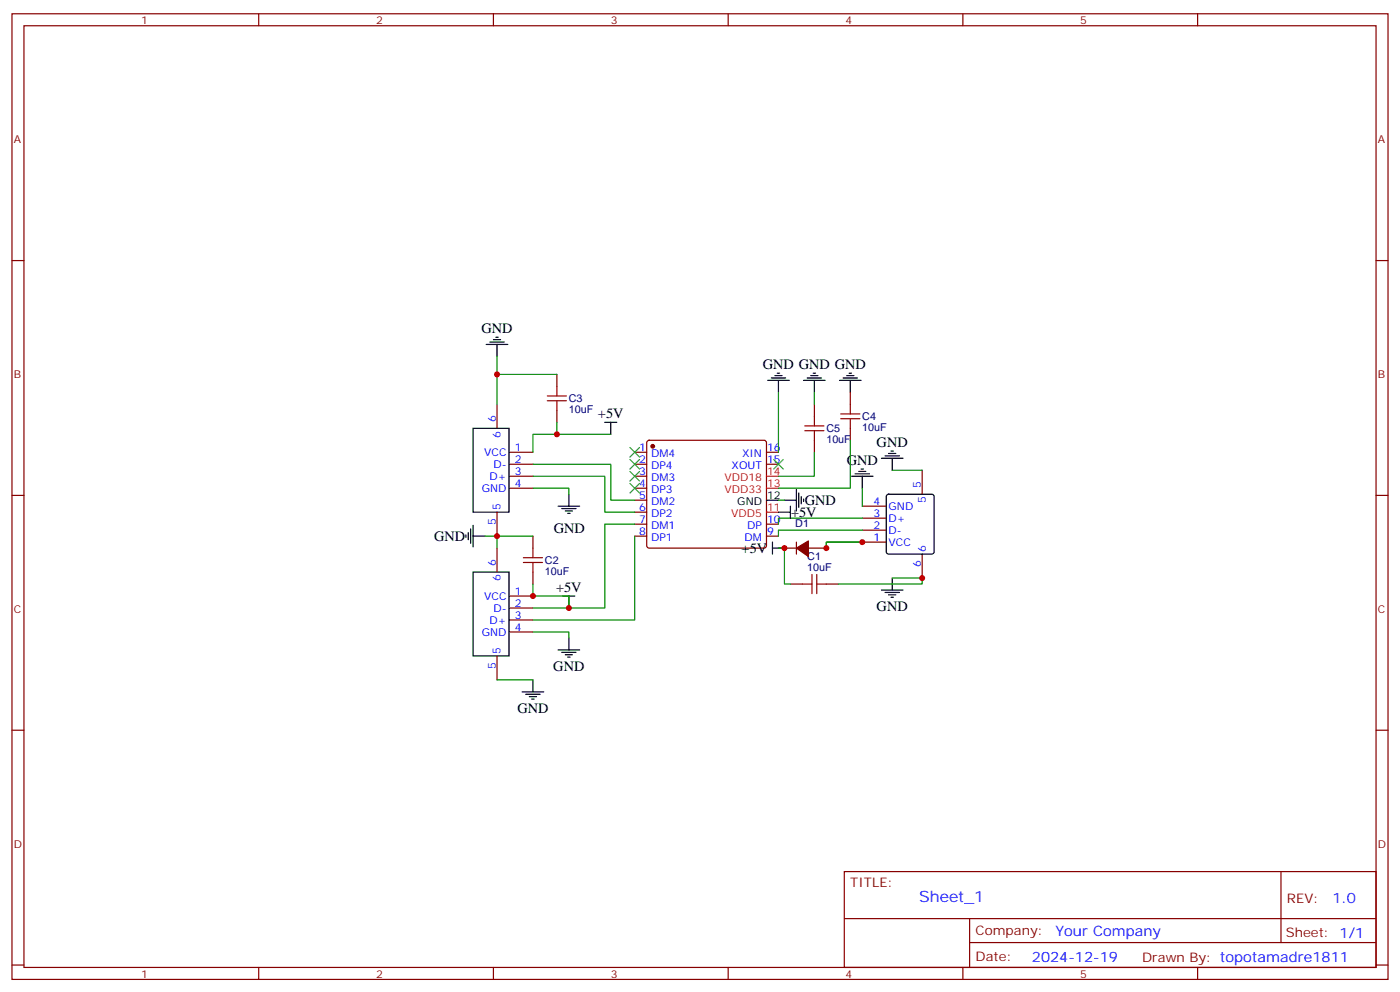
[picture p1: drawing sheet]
<svg xmlns="http://www.w3.org/2000/svg" width="412mm" height="292mm" viewBox="0 0 412 292" stroke-linecap="round" stroke-linejoin="round" font-family="sans-serif">
<g fill="none" stroke="#870000" stroke-width=".35">
<path d="M3.5 4.1h405.4v284.3h-405.4zM7.1 7.6h398.2v277.3h-398.2zM76.2 4.1v3.5M145.3 4.1v3.5M214.5 4.1v3.5M283.6 4.1v3.5M352.8 4.1v3.5M3.5 76.7h3.6M405.3 76.7h3.6M146.4 119.1v7M164 110.2v3.6M239.9 119.1v3.5"/>
<path d="M250.5 115.5v3.6M149.9 133.2h7.1M149.9 136.7h7.1M164 120.8v3.6M187 133.2h3.5M187 136.7h3.5M190.7 129.9l.5-.3h33.9l.5 .3 .2 .5v30.3l-.3 .5-.4 .2h-33.9l-.5-.2-.2-.5v-30.3zM225.8 133.2h3.5M225.8 136.7h3.5M239.9 129.6v3.6M250.5 126.1v3.5M271.6 138.5v7"/>
<path d="M3.5 145.9h3.6M146.4 150.8v7.1M149.9 140.2h7.1M149.9 143.8h7.1M157 157.9v3.5M187 140.2h3.5M187 143.8h3.5M187 147.3h3.5M187 150.8h3.5M187 154.3h3.5M187 157.9h3.5M225.8 154.3h3.5"/>
<path d="M225.8 157.9h3.5M234.6 159.6v3.6M254 149h7.1M254 152.6h7.1M254 156.1h7.1M254 159.6h7.1M405.3 145.9h3.6M146.4 161.4v7.1M149.9 175.5h7.1M149.9 179h7.1M157 168.5v3.5M229.3 161.4h5.3"/>
<path d="M232.8 172h3.6M238.1 161.4h5.3M243.4 172h3.5M271.6 163.2v7M146.4 193.1v7.1M149.9 182.6h7.1M149.9 186.1h7.1M3.5 215h3.6M405.3 215h3.6M248.7 256.6h156.6v28.3h-156.6zM377.3 256.7v20.8M248.7 270.5h156.5"/>
<path d="M285.6 277.5h119.6M285.6 270.5v14.1M3.5 284.2h3.6M76.2 284.9v3.5M145.3 284.9v3.5M214.5 284.9v3.5M283.6 284.9v3.5M352.8 284.9v3.5M405.3 284.2h3.6"/>
</g>
<g fill="none" stroke="#000" stroke-width=".35">
<path d="M146 99.3h.8M143.2 101.4h6.4M144.3 100.7h4.2M145.3 100h2.2M146.4 101.4v3.6M226.1 112h6.4M227.2 111.3h4.2M228.2 110.6h2.2M229 109.9h.7M229.3 112v3.5M236.7 112h6.4M237.8 111.3h4.2"/>
<path d="M238.8 110.6h2.1M239.5 109.9h.7M239.9 112v3.5M247.3 112h6.3M248.4 111.3h4.2M249.4 110.6h2.1M250.1 109.9h.7M250.5 112v3.5M139.3 126.1h10.6v24.7h-10.6zM178.2 124.4h3.5M179.9 124.4v3.5M251.9 139.5h4.2"/>
<path d="M252.9 138.8h2.2M253.6 138.1h.8M259.6 134.9h6.4M260.7 134.2h4.2M261.8 133.5h2.1M262.5 132.8h.7M262.8 134.9v3.6M137.2 157.5v.7M137.9 156.8v2.1M138.6 155.8v4.2M139.3 157.9h3.6M139.3 154.7v6.3"/>
<path d="M164.4 149h6.3M165.5 149.8h4.2M166.5 150.5h2.1M167.2 151.2h.7M167.6 145.5v3.5M225.8 147.3h3.5M227.5 159.6v3.6M229.3 150.8h3.5M231.1 147.3h3.5M232.8 149v3.6M234.6 144.1v6.4M235.3 145.2v4.2"/>
<path d="M236 146.2v2.1M236.7 146.9v.7M250.8 140.2h6.4M254 140.2v3.6M261.3 145.7l.5-.2h12.7l.5 .2 .2 .5v16.3l-.3 .5-.4 .2h-12.7l-.5-.3-.2-.4v-16.3zM139.3 168.5h10.6v24.6h-10.6zM165.8 175.5h3.5M167.6 175.5v3.5M227.5 161.4h3.6M259.6 173.7h6.4M260.7 174.4h4.2M261.8 175.2h2.1"/>
<path d="M262.5 175.9h.7M262.8 170.2v3.5M164.4 191.4h6.3M165.5 192.1h4.2M166.5 192.8h2.1M167.2 193.5h.7M167.6 187.9v3.5M153.8 203.7h6.4M154.9 204.4h4.2M155.9 205.1h2.1M156.6 205.8h.7M157 200.2v3.5"/>
</g>
<g fill="#870000" stroke="#870000" stroke-width=".35">
<path d="M234.6 161.4l3.5-2.1v4.6z"/>
<circle cx="192.3" cy="131.4" r=".53"/>
</g>
<path d="M225.8 150.8h3.5M225.8 143.8h3.5M225.8 140.2h3.5" fill="none" stroke="#f00" stroke-width=".35"/>
<g fill="none" stroke="#008700" stroke-width=".35">
<path d="M146.4 105v14.1M146.4 110.2h17.6M229.3 115.5v17.7M239.9 115.5v3.6M157 136.7h22.9v10.6h7.1M164 124.4v3.5M179.9 127.9h-22.9v5.3M239.9 133.2v7h-10.6M250.5 129.6v14.2h-21.2M262.8 138.5h8.8M142.9 157.9h14.1M146.4 157.9v3.5"/>
<path d="M157 143.8h10.6v1.7M157 140.2h21.2v10.6h8.8M187 157.9v24.7h-30M187 154.3h-8.8v24.7h-21.2M229.3 147.3h1.8M254 152.6h-24.7v1.7M254 156.1h-24.7v1.8M254 159.6h-10.6v1.8M254 143.8v5.2M157 172v3.5h10.6v3.5M229.3 161.4h1.8v10.6h1.7M262.8 170.2h8.8v1.8h-24.7"/>
<path d="M157 186.1h10.6v1.8M146.4 200.2h10.6"/>
</g>
<g fill="none" stroke="#a10000" stroke-width=".35">
<path d="M161.2 118h5.7M161.2 116.6h5.7M164 113.8v2.8M164 118v2.8M250.5 119.1v2.8M237.1 126.8h5.6M237.1 125.4h5.6M239.9 122.6v2.8M239.9 126.8v2.8M247.6 123.3h5.7M247.6 121.9h5.7M250.5 123.3v2.8"/>
<path d="M154.2 165.6h5.6M154.2 164.2h5.6M157 161.4v2.8M157 165.6v2.9M236.4 172h2.8M239.2 169.2v5.6M240.6 172h2.8M240.6 169.2v5.6"/>
</g>
<path d="M185.6 131.8l2.8 2.8M185.6 135.3l2.8 2.8M185.6 138.8l2.8 2.8M188.4 131.8l-2.8 2.8M188.4 135.3l-2.8 2.8M188.4 138.8l-2.8 2.8M227.9 135.3l2.8 2.8M230.7 135.3l-2.8 2.8M185.6 142.3l2.8 2.9M188.4 142.3l-2.8 2.9" fill="none" stroke="#3c3" stroke-width=".35"/>
<g fill="#c00">
<circle cx="146.4" cy="157.9" r=".88"/>
<circle cx="167.6" cy="179" r=".88"/>
<circle cx="146.4" cy="110.2" r=".88"/>
<circle cx="164" cy="127.9" r=".88"/>
<circle cx="157" cy="175.5" r=".88"/>
<circle cx="271.6" cy="170.2" r=".88"/>
<circle cx="254" cy="159.6" r=".88"/>
<circle cx="231.1" cy="161.4" r=".88"/>
<circle cx="243.4" cy="161.4" r=".88"/>
</g>
<text font-size="4.6" fill="#00f" x="270.8" y="265.7">Sheet_1</text>
<g font-size="4.2">
<text x="141.8" y="98.1">GND</text>
<text x="224.7" y="108.7">GND GND GND</text>
<text x="176.1" y="123.2">+5V</text>
<text x="258.2" y="131.6">GND</text>
<text x="249.4" y="136.9">GND</text>
<text x="237.1" y="148.7">GND</text>
<text x="233" y="152.2">+5V</text>
<text x="127.9" y="159.3">GND</text>
<text x="163.2" y="156.9">GND</text>
<text x="218.5" y="162.8">+5V</text>
<text x="163.8" y="174.3">+5V</text>
<text x="258.2" y="179.8">GND</text>
<text x="163" y="197.5">GND</text>
<text x="152.4" y="209.8">GND</text>
</g>
<g font-size="4.2" fill="#00f">
<text x="392.5" y="265.9">1.0</text>
<text x="310.9" y="275.5">Your Company</text>
<text x="304" y="283.3">2024-12-19</text>
</g>
<g font-size="3.9" fill="#800">
<text x="250.5" y="261.2">TITLE:</text>
<text x="379.1" y="265.9">REV:</text>
<text x="287.4" y="275.4">Company:</text>
<text x="378.7" y="276">Sheet: 1/1</text>
<text x="287.4" y="283.1">Date:</text>
<text x="336.4" y="283.2">Drawn By: topotamadre1811</text>
</g>
<g font-size="3.2" fill="#800">
<text x="41.6" y="7.1">1</text>
<text x="110.8" y="7.1">2</text>
<text x="179.9" y="7.1">3</text>
<text x="249.1" y="7.1">4</text>
<text x="318.2" y="7.1">5</text>
<text x="4.1" y="42.2">A</text>
<text x="405.9" y="42.2">A</text>
<text x="4.1" y="111.3">B</text>
<text x="405.9" y="111.3">B</text>
<text x="4.1" y="180.4">C</text>
<text x="405.9" y="180.4">C</text>
<text x="4.1" y="249.6">D</text>
<text x="405.9" y="249.6">D</text>
<text x="41.6" y="287.9">1</text>
<text x="110.8" y="287.9">2</text>
<text x="179.9" y="287.9">3</text>
<text x="249.1" y="287.9">4</text>
<text x="318.2" y="287.9">5</text>
</g>
<g font-size="3.2" fill="#000080">
<text x="167.6" y="118.4">C3</text>
<text x="167.6" y="121.6">10uF</text>
<text x="254" y="123.7">C4</text>
<text x="243.4" y="130.5">10uF</text>
<text x="243.4" y="127.3">C5</text>
<text x="254" y="127">10uF</text>
<text x="234.3" y="155">D1</text>
<text x="160.5" y="166.1">C2</text>
<text x="237.8" y="164.9">C1</text>
<text x="160.5" y="169.2">10uF</text>
<text x="237.8" y="168.1">10uF</text>
</g>
<g font-size="3.2" fill="#00f">
<text x="146" y="124.4" transform="rotate(-90 146 124.4)">6</text>
<text x="147.5" y="128.8" transform="rotate(-90 147.5 128.8)">6</text>
<text x="142.6" y="134.2">VCC</text>
<text x="145.3" y="137.8">D-</text>
<text x="151.7" y="132.8">1</text>
<text x="151.7" y="136.3">2</text>
<text x="188.3" y="132.8">1</text>
<text x="188.3" y="136.3">2</text>
<text x="191.8" y="134.6">DM4</text>
<text x="218.6" y="134.6">XIN</text>
<text x="226" y="136.3">15</text>
<text x="226" y="132.8">16</text>
<text x="144.2" y="141.3">D+</text>
<text x="151.7" y="139.9">3</text>
<text x="151.7" y="143.4">4</text>
<text x="188.3" y="139.9">3</text>
<text x="188.3" y="143.4">4</text>
<text x="191.8" y="138.1">DP4</text>
<text x="191.8" y="141.6">DM3</text>
<text x="215.5" y="138.1">XOUT</text>
<text x="271.3" y="143.8" transform="rotate(-90 271.3 143.8)">5</text>
<text x="141.9" y="144.8">GND</text>
<text x="188.3" y="146.9">5</text>
<text x="191.8" y="145.2">DP3</text>
<text x="191.8" y="148.7">DM2</text>
<text x="257.3" y="148.7">4</text>
<text x="272.7" y="148.2" transform="rotate(-90 272.7 148.2)">5</text>
<text x="146" y="154.6" transform="rotate(-90 146 154.6)">5</text>
<text x="147.5" y="150.1" transform="rotate(-90 147.5 150.1)">5</text>
<text x="188.3" y="150.5">6</text>
<text x="188.3" y="154">7</text>
<text x="191.8" y="152.2">DP2</text>
<text x="191.8" y="155.8">DM1</text>
<text x="220.1" y="155.8">DP</text>
<text x="226" y="154">10</text>
<text x="257.3" y="152.2">3</text>
<text x="257.3" y="155.8">2</text>
<text x="261.8" y="150.1">GND</text>
<text x="261.8" y="153.6">D+</text>
<text x="188.3" y="157.5">8</text>
<text x="191.8" y="159.3">DP1</text>
<text x="219.4" y="159.3">DM</text>
<text x="226" y="157.5">9</text>
<text x="257.3" y="159.3">1</text>
<text x="261.8" y="157.2">D-</text>
<text x="261.8" y="160.7">VCC</text>
<text x="146" y="166.7" transform="rotate(-90 146 166.7)">6</text>
<text x="271.3" y="166.9" transform="rotate(-90 271.3 166.9)">6</text>
<text x="272.7" y="162.5" transform="rotate(-90 272.7 162.5)">6</text>
<text x="147.5" y="171.2" transform="rotate(-90 147.5 171.2)">6</text>
<text x="142.6" y="176.6">VCC</text>
<text x="151.7" y="175.2">1</text>
<text x="151.7" y="178.7">2</text>
<text x="144.2" y="183.6">D+</text>
<text x="145.3" y="180.1">D-</text>
<text x="151.7" y="182.2">3</text>
<text x="151.7" y="185.7">4</text>
<text x="141.9" y="187.1">GND</text>
<text x="146" y="196.9" transform="rotate(-90 146 196.9)">5</text>
<text x="147.5" y="192.4" transform="rotate(-90 147.5 192.4)">5</text>
</g>
<g font-size="3.2" fill="#f00">
<text x="213.4" y="141.6">VDD18</text>
<text x="226" y="143.4">13</text>
<text x="226" y="139.9">14</text>
<text x="213.4" y="145.2">VDD33</text>
<text x="215.4" y="152.2">VDD5</text>
<text x="226" y="150.5">11</text>
</g>
<g font-size="3.2">
<text x="217.2" y="148.7">GND</text>
<text x="226" y="146.9">12</text>
</g>
</svg>
